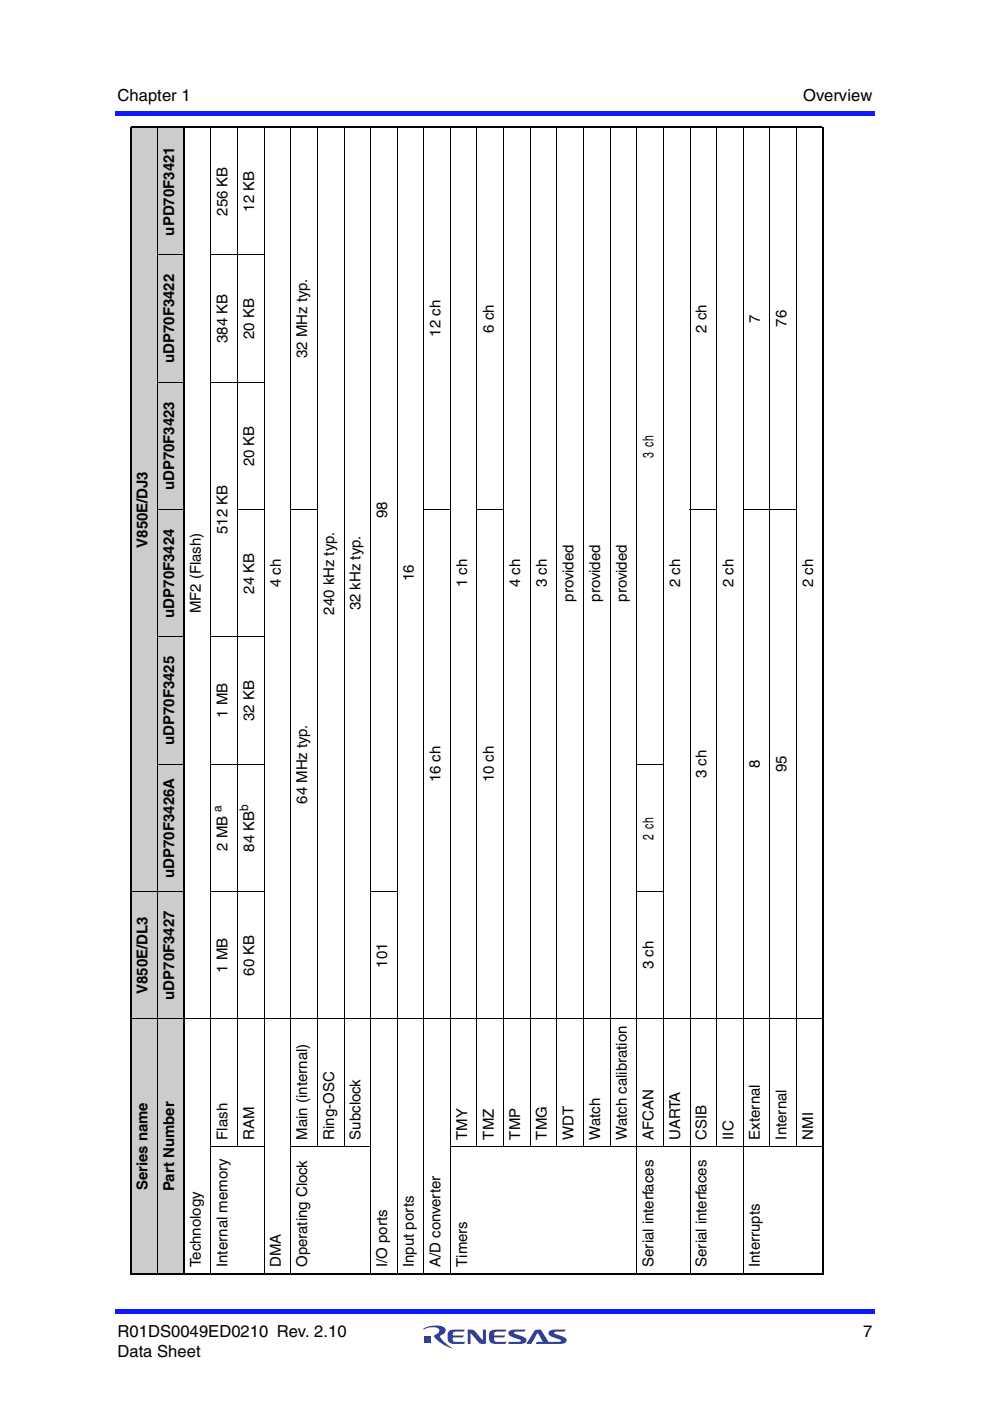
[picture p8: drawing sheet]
<svg xmlns="http://www.w3.org/2000/svg" width="210mm" height="297mm" viewBox="0 0 210 297" stroke-linecap="round" stroke-linejoin="round" font-family="sans-serif">
<g fill="#0d1aff">
<path d="M24.4 277.5h.5v1.1h-.5z"/>
<path d="M24.9 277.5h160.6v1.1h-160.6z"/>
</g>
<path d="M89.7 281.1h30.4v4.8h-30.4z" fill="#fff"/>
<g fill="#323f99">
<path d="M99.2 281.9h.9l.5 .2 1.8 2.1v-2.3h.6v3l-1.3-.1-1.9-2.2v2.3h-.6z"/>
<path d="M95.1 282.3l.7-.4h2.8l-.3 .4-2 .1a.61 .61 0 0 0-.3 .7h2.4l-.4 .5h-2l.1 .8 2.5 .1-.3 .4a3.7 3.7 0 0 1-3.2-.3 2.55 2.55 0 0 1 0-2.3z"/>
<path d="M103.9 282.3l.7-.4h2.8l-.3 .4-2 .1a.61 .61 0 0 0-.3 .7h2.3l-.3 .5h-2l.1 .8 2.5 .1-.3 .4a3.7 3.7 0 0 1-3.2-.3 2.55 2.55 0 0 1 0-2.3z"/>
<path d="M108 282.2l.6-.3h2.8l-.2 .4-2.2 .2v.2l.5 .2a2.88 2.88 0 0 1 2.1 1.1 .73 .73 0 0 1-.8 .9h-3.1l.3-.4 2.4-.1v-.3l-.5-.2a2.87 2.87 0 0 1-2.1-1z"/>
<path d="M113.3 282.2a1.57 1.57 0 0 1 1.4-.3l1.6 2.6 2.6-.1v-.3l-.5-.2a2.87 2.87 0 0 1-2.1-1 .73 .73 0 0 1 .9-1h2.8l-.3 .4-2.2 .2v.2l.5 .2a2.88 2.88 0 0 1 2.1 1.1 .73 .73 0 0 1-.8 .9h-5.7l.2-.4h1.3l-1.1-1.9-1.3 2.3h-1.1z"/>
<path d="M90 283.4h1.4v1.4h-1.4z"/>
<path d="M89.8 281.7a4.9 4.9 0 0 1 4.5-.2 1.04 1.04 0 0 1-.8 1.6l-.2 .2a6 6 0 0 0 2.7 2.5 6.2 6.2 0 0 1-4-2.6l.2-.2a1.16 1.16 0 0 0 .9-1 2.36 2.36 0 0 0-2.8-.3l-.5 .2z"/>
</g>
<g fill="#0d1aff">
<path d="M185 23.5h.5v1.1h-.5z"/>
<path d="M24.4 23.5h160.6v1.1h-160.6z"/>
</g>
<g fill="#ccc">
<path d="M27.8 216h5.6v54h-5.6z"/>
<path d="M27.8 189h5.6v27h-5.6z"/>
<path d="M27.8 27h5.6v162h-5.6z"/>
<path d="M33.4 216h5.7v54h-5.7z"/>
<path d="M33.4 189h5.7v27h-5.7z"/>
<path d="M33.4 162h5.7v27h-5.7z"/>
<path d="M33.4 135h5.7v27h-5.7z"/>
<path d="M33.4 108h5.7v27h-5.7z"/>
<path d="M33.4 81h5.7v27h-5.7z"/>
<path d="M33.4 54h5.7v27h-5.7z"/>
<path d="M33.4 27h5.7v27h-5.7z"/>
</g>
<path d="M27.8 26.8v243.4M27.9 27h146.4M39.1 26.8v243.4M174.5 26.8v243.4M27.9 270h146.4" fill="none" stroke="#000" stroke-width=".34"/>
<g fill="none" stroke="#000" stroke-width=".21">
<path d="M33.4 26.8v243.4M44.7 26.8v243.4M50.3 26.8v216.3M56 26.8v243.4M61.6 26.8v243.4M67.3 26.8v216.3M72.9 26.8v216.3M78.6 26.8v243.4M84.2 26.8v243.4M89.9 26.8v243.4M95.5 26.8v243.4M101.1 26.8v216.3"/>
<path d="M106.8 26.8v216.3M112.4 26.8v216.3M118.1 26.8v216.3M123.7 26.8v216.3M129.4 26.8v216.3M135 26.8v243.4M140.7 26.8v216.3M146.3 26.8v243.4M151.9 26.8v216.3M157.6 26.8v243.4M163.2 26.8v216.3M168.9 26.8v216.3"/>
<path d="M33.3 54h5.9M44.6 54h11.5M33.3 81h5.9M44.6 81h11.5M33.3 108h5.9M50.2 108h5.9M61.6 108h5.8M89.7 108h5.9M101 108h5.9M146.2 108h5.8M157.5 108h11.5M33.3 135h5.9"/>
<path d="M44.6 135h11.5M33.3 162h5.9M44.6 162h11.5M134.9 162h5.9M27.6 189h11.6M44.6 189h11.5M78.5 189h5.8M134.9 189h5.9M27.6 216h147.1M44.6 243h11.5M61.6 243h17.1M95.4 243h79.3"/>
</g>
<g font-size="3.5">
<text x="24.9" y="21.4">Chapter 1</text>
<text x="170.3" y="21.4">Overview</text>
<text x="24.9" y="283.4">R01DS0049ED0210 Rev. 2.10</text>
<text x="24.9" y="287.6">Data Sheet</text>
<text x="183" y="283.4">7</text>
</g>
<g font-size="3.2">
<text x="48.2" y="45.7" transform="rotate(-90 48.2 45.7)">256 KB</text>
<text x="53.9" y="44.8" transform="rotate(-90 53.9 44.8)">12 KB</text>
<text x="37" y="50" transform="rotate(-90 37 50)">uPD70F3421</text>
<text x="53.9" y="71.9" transform="rotate(-90 53.9 71.9)">20 KB</text>
<text x="93.4" y="71.4" transform="rotate(-90 93.4 71.4)">12 ch</text>
<text x="104.7" y="70.5" transform="rotate(-90 104.7 70.5)">6 ch</text>
<text x="149.8" y="70.5" transform="rotate(-90 149.8 70.5)">2 ch</text>
<text x="161.1" y="68.4" transform="rotate(-90 161.1 68.4)">7</text>
<text x="166.8" y="69.3" transform="rotate(-90 166.8 69.3)">76</text>
<text x="37" y="77" transform="rotate(-90 37 77)">uDP70F3422</text>
<text x="48.2" y="72.7" transform="rotate(-90 48.2 72.7)">384 KB</text>
<text x="65.2" y="75.9" transform="rotate(-90 65.2 75.9)">32 MHz typ.</text>
<text x="53.9" y="98.9" transform="rotate(-90 53.9 98.9)">20 KB</text>
<text x="138.6" y="97.1" transform="rotate(-90 138.6 97.1)">3 ch</text>
<text x="37" y="104" transform="rotate(-90 37 104)">uDP70F3423</text>
<text x="48.2" y="113.2" transform="rotate(-90 48.2 113.2)">512 KB</text>
<text x="82.1" y="109.8" transform="rotate(-90 82.1 109.8)">98</text>
<text x="31.3" y="116.1" transform="rotate(-90 31.3 116.1)">V850E/DJ3</text>
<text x="53.9" y="125.9" transform="rotate(-90 53.9 125.9)">24 KB</text>
<text x="59.5" y="124.5" transform="rotate(-90 59.5 124.5)">4 ch</text>
<text x="87.8" y="123.3" transform="rotate(-90 87.8 123.3)">16</text>
<text x="99" y="124.5" transform="rotate(-90 99 124.5)">1 ch</text>
<text x="110.3" y="124.5" transform="rotate(-90 110.3 124.5)">4 ch</text>
<text x="116" y="124.5" transform="rotate(-90 116 124.5)">3 ch</text>
<text x="144.2" y="124.5" transform="rotate(-90 144.2 124.5)">2 ch</text>
<text x="155.5" y="124.5" transform="rotate(-90 155.5 124.5)">2 ch</text>
<text x="172.4" y="124.5" transform="rotate(-90 172.4 124.5)">2 ch</text>
<text x="37" y="130.9" transform="rotate(-90 37 130.9)">uDP70F3424</text>
<text x="42.6" y="130" transform="rotate(-90 42.6 130)">MF2 (Flash)</text>
<text x="70.8" y="130.3" transform="rotate(-90 70.8 130.3)">240 kHz typ.</text>
<text x="76.5" y="129.4" transform="rotate(-90 76.5 129.4)">32 kHz typ.</text>
<text x="121.6" y="127.6" transform="rotate(-90 121.6 127.6)">provided</text>
<text x="127.3" y="127.6" transform="rotate(-90 127.3 127.6)">provided</text>
<text x="132.9" y="127.6" transform="rotate(-90 132.9 127.6)">provided</text>
<text x="48.2" y="152.2" transform="rotate(-90 48.2 152.2)">1 MB</text>
<text x="53.9" y="152.9" transform="rotate(-90 53.9 152.9)">32 KB</text>
<text x="37" y="157.9" transform="rotate(-90 37 157.9)">uDP70F3425</text>
<text x="93.4" y="165.9" transform="rotate(-90 93.4 165.9)">16 ch</text>
<text x="104.7" y="165.9" transform="rotate(-90 104.7 165.9)">10 ch</text>
<text x="149.8" y="165" transform="rotate(-90 149.8 165)">3 ch</text>
<text x="161.1" y="162.9" transform="rotate(-90 161.1 162.9)">8</text>
<text x="166.8" y="163.8" transform="rotate(-90 166.8 163.8)">95</text>
<text x="65.2" y="170.4" transform="rotate(-90 65.2 170.4)">64 MHz typ.</text>
<text x="138.6" y="178.1" transform="rotate(-90 138.6 178.1)">2 ch</text>
<text x="48.2" y="180.4" transform="rotate(-90 48.2 180.4)">2 MB</text>
<text x="53.9" y="180.5" transform="rotate(-90 53.9 180.5)">84 KB</text>
<text x="37" y="186.1" transform="rotate(-90 37 186.1)">uDP70F3426A</text>
<text x="48.2" y="206.2" transform="rotate(-90 48.2 206.2)">1 MB</text>
<text x="53.9" y="206.8" transform="rotate(-90 53.9 206.8)">60 KB</text>
<text x="82.1" y="205.2" transform="rotate(-90 82.1 205.2)">101</text>
<text x="138.6" y="205.5" transform="rotate(-90 138.6 205.5)">3 ch</text>
<text x="31.3" y="210.7" transform="rotate(-90 31.3 210.7)">V850E/DL3</text>
<text x="37" y="212" transform="rotate(-90 37 212)">uDP70F3427</text>
<text x="48.2" y="241.6" transform="rotate(-90 48.2 241.6)">Flash</text>
<text x="53.9" y="241.6" transform="rotate(-90 53.9 241.6)">RAM</text>
<text x="65.2" y="241.6" transform="rotate(-90 65.2 241.6)">Main (internal)</text>
<text x="70.8" y="241.6" transform="rotate(-90 70.8 241.6)">Ring-OSC</text>
<text x="76.5" y="241.6" transform="rotate(-90 76.5 241.6)">Subclock</text>
<text x="99" y="241.6" transform="rotate(-90 99 241.6)">TMY</text>
<text x="104.7" y="241.6" transform="rotate(-90 104.7 241.6)">TMZ</text>
<text x="110.3" y="241.6" transform="rotate(-90 110.3 241.6)">TMP</text>
<text x="116" y="241.6" transform="rotate(-90 116 241.6)">TMG</text>
<text x="121.6" y="241.6" transform="rotate(-90 121.6 241.6)">WDT</text>
<text x="127.3" y="241.6" transform="rotate(-90 127.3 241.6)">Watch</text>
<text x="132.9" y="241.6" transform="rotate(-90 132.9 241.6)">Watch calibration</text>
<text x="138.6" y="241.6" transform="rotate(-90 138.6 241.6)">AFCAN</text>
<text x="144.2" y="241.6" transform="rotate(-90 144.2 241.6)">UARTA</text>
<text x="149.8" y="241.6" transform="rotate(-90 149.8 241.6)">CSIB</text>
<text x="155.5" y="241.6" transform="rotate(-90 155.5 241.6)">IIC</text>
<text x="161.1" y="241.6" transform="rotate(-90 161.1 241.6)">External</text>
<text x="166.8" y="241.6" transform="rotate(-90 166.8 241.6)">Internal</text>
<text x="172.4" y="241.6" transform="rotate(-90 172.4 241.6)">NMI</text>
<text x="31.3" y="252.4" transform="rotate(-90 31.3 252.4)">Series name</text>
<text x="37" y="252.5" transform="rotate(-90 37 252.5)">Part Number</text>
<text x="42.6" y="268.6" transform="rotate(-90 42.6 268.6)">Technology</text>
<text x="48.2" y="268.6" transform="rotate(-90 48.2 268.6)">Internal memory</text>
<text x="59.5" y="268.6" transform="rotate(-90 59.5 268.6)">DMA</text>
<text x="65.2" y="268.6" transform="rotate(-90 65.2 268.6)">Operating Clock</text>
<text x="82.1" y="268.6" transform="rotate(-90 82.1 268.6)">I/O ports</text>
<text x="87.8" y="268.6" transform="rotate(-90 87.8 268.6)">Input ports</text>
<text x="93.4" y="268.6" transform="rotate(-90 93.4 268.6)">A/D converter</text>
<text x="99" y="268.6" transform="rotate(-90 99 268.6)">Timers</text>
<text x="138.6" y="268.6" transform="rotate(-90 138.6 268.6)">Serial interfaces</text>
<text x="149.8" y="268.6" transform="rotate(-90 149.8 268.6)">Serial interfaces</text>
<text x="161.1" y="268.6" transform="rotate(-90 161.1 268.6)">Interrupts</text>
</g>
<g font-size="2.5">
<text x="46.9" y="172.1" transform="rotate(-90 46.9 172.1)">a</text>
<text x="52.6" y="171.9" transform="rotate(-90 52.6 171.9)">b</text>
</g>
</svg>
